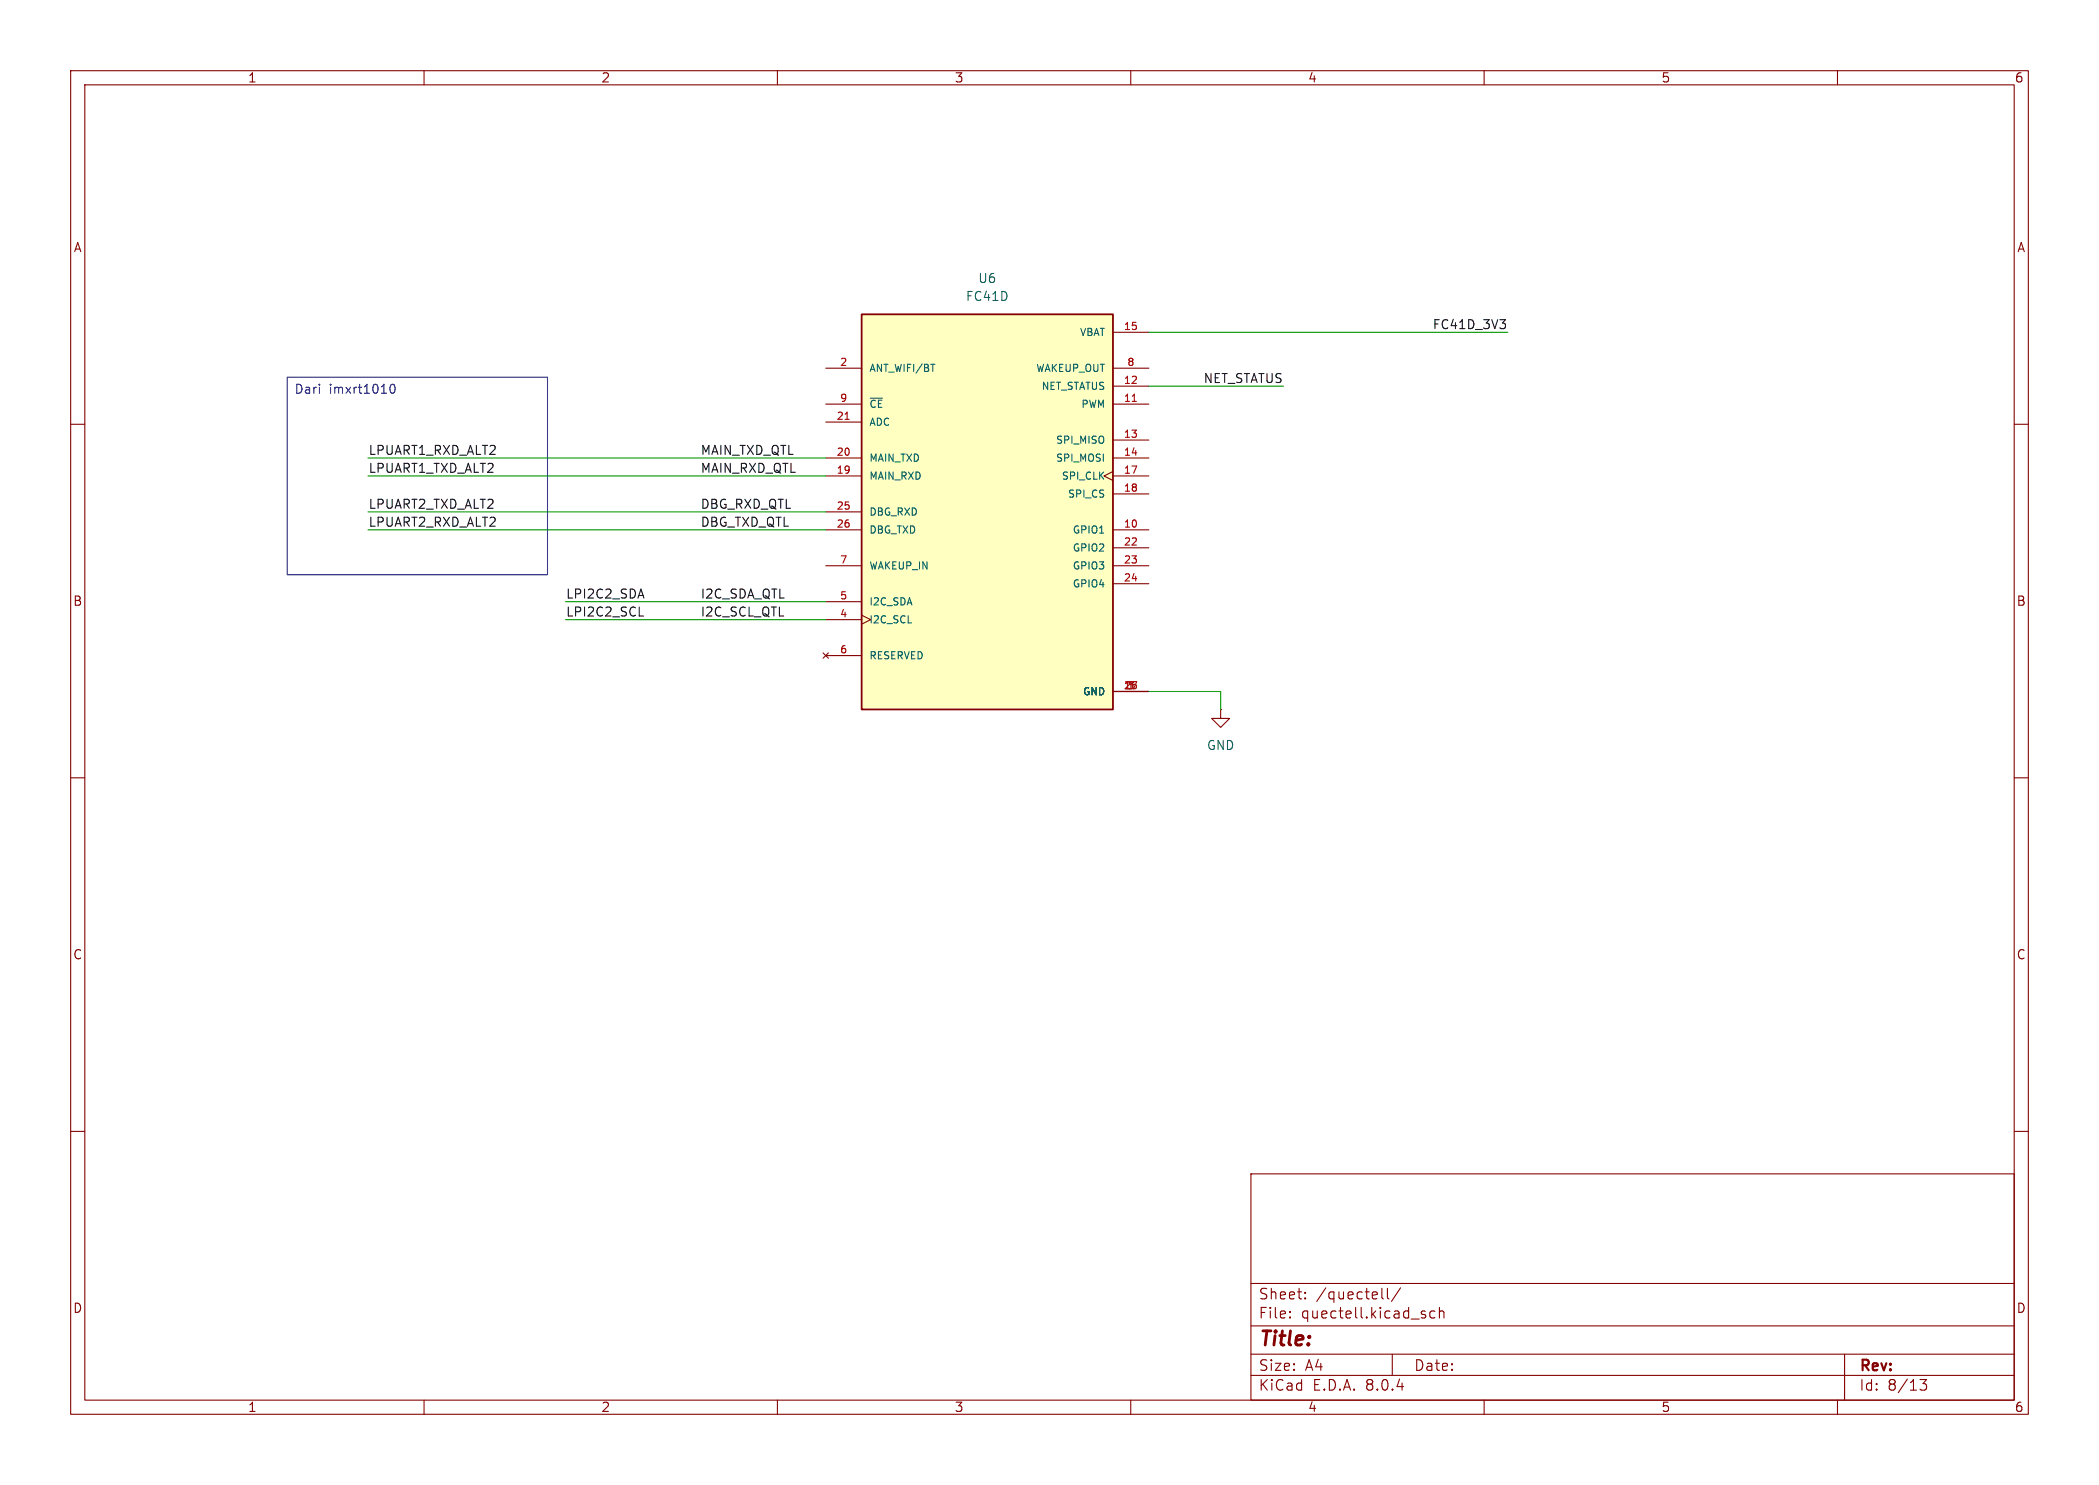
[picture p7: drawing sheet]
<svg xmlns="http://www.w3.org/2000/svg" width="297mm" height="210mm" viewBox="0 0 297 210" stroke-linecap="round" stroke-linejoin="round" font-family="sans-serif">
<g fill="none" stroke="#840000" stroke-width=".15">
<path d="M10 10h277v190h-277zM12 12h273v186h-273zM60 10v2M110 10v2M160 10v2M210 10v2M260 10v2M10 60h2M285 60h2M10 110h2M285 110h2M10 160h2"/>
<path d="M285 160h2M177 166h108v32h-108zM60 198v2M110 198v2M160 198v2M177 194.5h108M177 191.5h108M177 187.5h108M177 181.5h108M182.5 186.3h.1l-.1 .1M182.5 186.3v.1M182.5 185.5v.1"/>
<path d="M182.5 185.5h.1l-.1 .1M184.7 183.6v.1M184.7 183.6h-.1l.1 .1M184.7 182.8v.1M184.7 182.8h-.1l.1 .1M195.5 182.2v1.3l.2 .2M196.3 182.2v1.3l.2 .2M197 191.5v3M198.2 182.1l-1.3 2M203 185.5l-.4-.1-.3 .3v.4l.2 .2 .1 .1 .4-.1M203.7 185.5a.37 .37 0 0 1 .6 .1v.8M203.7 184.9v1.5"/>
<path d="M210 198v2M260 198v2M261 191.5v6.5M271.7 195.1h.9l-.5 .6a.41 .41 0 0 1 .5 .3v.3l-.1 .2-.2 .1-.6-.1"/>
</g>
<path d="M121.9 44.5h35.6v55.8h-35.6z" fill="#ffffc2"/>
<path d="M121.9 44.5h35.6v55.8h-35.6z" fill="none" stroke="#840000" stroke-width=".25"/>
<g fill="none" stroke="#840000" stroke-width=".15">
<path d="M116.8 57.2h5.1M116.8 52.1h5.1M116.8 59.7h5.1M157.5 57.2h5.1M157.5 54.6h5.1M157.5 47h5.1M157.5 52.1h5.1M116.8 74.9h5.1M116.8 64.8h5.1M116.8 67.3h5.1M116.8 72.4h5.1M157.5 66.7l-1.3 .6 1.3 .6"/>
<path d="M157.5 74.9h5.1M157.5 62.2h5.1M157.5 64.8h5.1M157.5 67.3h5.1M157.5 69.9h5.1M157.5 77.5h5.1M116.5 92.3l.7 .8M116.8 80h5.1M116.8 87.6h5.1M116.8 85.1h5.1M116.8 92.7h5.1M117.2 92.3l-.7 .8"/>
<path d="M121.9 87l1.3 .6-1.3 .7M157.5 97.8h5.1M157.5 80h5.1M157.5 82.6h5.1M172.7 100.3v1.3h1.3l-1.3 1.3-1.3-1.3h1.3M172.7 100.3h.1"/>
</g>
<path d="M119.6 59.3h.6M160.2 56.8h.6" fill="none" stroke="#a90000" stroke-width=".15"/>
<path d="M123.1 56.3h1.8M131.7 51.5h.6" fill="none" stroke="#006464" stroke-width=".15"/>
<path d="M212.2 45.2h.8l-.4 .5M212.9 45.8l.1 .1v.3l-.1 .2M90.5 87.1h.6" fill="none" stroke="#0f0f0f" stroke-width=".15"/>
<path d="M40.6 53.3h36.9v28h-36.9zM55.4 54.4l.1-.1a.69 .69 0 0 1 .3 1.2l-.2 .1a.68 .68 0 0 1-.3-1.1z" fill="none" stroke="#0000c2" stroke-width=".15"/>
<path d="M162.6 47h50.8M162.6 54.6h19M52.1 74.9h64.7M52.1 64.8h64.7M52.1 72.4h64.7M52.1 67.3h64.7M80 87.6h36.8M80 85.1h36.8M162.6 97.8h10.1v2.5" fill="none" stroke="#009600" stroke-width=".15"/>
<text font-size="2.8" fill="#840000" x="178" y="190.9">Title:</text>
<g font-size="2.1" fill="#840000">
<text x="178" y="184">Sheet:</text>
<text x="186.2" y="184">/quectell/</text>
<text x="178" y="186.7">File:</text>
<text x="184.1" y="186.7">quectell.kicad_sch</text>
<text x="178" y="196.9">KiCad</text>
<text x="178" y="194.1">Size:</text>
<text x="184.7" y="194.1">A4</text>
<text x="185.7" y="196.9">E.D.A.</text>
<text x="193.3" y="196.9">8.0.4</text>
<text x="200" y="194.1">Date:</text>
<text x="263" y="194.3">Rev:</text>
<text x="263" y="196.9">Id:</text>
<text x="267.1" y="196.9">8/13</text>
</g>
<g font-size="1.8" fill="#840000">
<text x="35" y="11.9">1</text>
<text x="85" y="11.9">2</text>
<text x="135" y="11.9">3</text>
<text x="185" y="11.9">4</text>
<text x="235" y="11.9">5</text>
<text x="285" y="11.9">6</text>
<text x="10.3" y="35.9">A</text>
<text x="285.3" y="35.9">A</text>
<text x="10.3" y="85.9">B</text>
<text x="285.3" y="85.9">B</text>
<text x="10.3" y="135.9">C</text>
<text x="285.3" y="135.9">C</text>
<text x="10.3" y="185.9">D</text>
<text x="285.3" y="185.9">D</text>
<text x="35" y="199.9">1</text>
<text x="85" y="199.9">2</text>
<text x="135" y="199.9">3</text>
<text x="185" y="199.9">4</text>
<text x="235" y="199.9">5</text>
<text x="285" y="199.9">6</text>
</g>
<g font-size="1.8" fill="#006464">
<text x="138.3" y="40.2">U6</text>
<text x="136.6" y="42.8">FC41D</text>
<text x="170.7" y="106.3">GND</text>
</g>
<g font-size="1.8" fill="#0f0f0f">
<text x="202.6" y="46.6">FC41D_3V3</text>
<text x="170.2" y="54.3">NET_STATUS</text>
<text x="52.1" y="64.4">LPUART1_RXD_ALT2</text>
<text x="99.1" y="64.4">MAIN_TXD_QTL</text>
<text x="52.1" y="67">LPUART1_TXD_ALT2</text>
<text x="99.1" y="67">MAIN_RXD_QTL</text>
<text x="52.1" y="72">LPUART2_TXD_ALT2</text>
<text x="52.1" y="74.6">LPUART2_RXD_ALT2</text>
<text x="99.1" y="72">DBG_RXD_QTL</text>
<text x="99.1" y="74.6">DBG_TXD_QTL</text>
<text x="80" y="84.7">LPI2C2_SDA</text>
<text x="80" y="87.3">LPI2C2_SCL</text>
<text x="99.1" y="84.7">I2C_SDA_QTL</text>
<text x="99.1" y="87.3">I2C_SCL_QTL</text>
</g>
<g font-size="1.8" fill="#0000c2">
<text x="41.6" y="56">Dari</text>
<text x="46.6" y="56">imxrt1010</text>
</g>
<g font-size="1.4" fill="#006464">
<text x="152.7" y="47.7">VBAT</text>
<text x="122.9" y="52.8">ANT_WIFI/BT</text>
<text x="146.5" y="52.8">WAKEUP_OUT</text>
<text x="122.9" y="57.9">~{CE}</text>
<text x="147.3" y="55.3">NET_STATUS</text>
<text x="152.9" y="57.9">PWM</text>
<text x="122.9" y="65.5">MAIN_TXD</text>
<text x="122.9" y="60.4">ADC</text>
<text x="149.3" y="63">SPI_MISO</text>
<text x="149.3" y="65.5">SPI_MOSI</text>
<text x="122.9" y="68">MAIN_RXD</text>
<text x="150.1" y="68">SPI_CLK</text>
<text x="151" y="70.6">SPI_CS</text>
<text x="122.9" y="73.1">DBG_RXD</text>
<text x="122.9" y="75.7">DBG_TXD</text>
<text x="151.7" y="75.7">GPIO1</text>
<text x="122.9" y="80.7">WAKEUP_IN</text>
<text x="151.7" y="78.2">GPIO2</text>
<text x="151.7" y="80.7">GPIO3</text>
<text x="151.7" y="83.3">GPIO4</text>
<text x="122.9" y="88.4">I2C_SCL</text>
<text x="122.9" y="85.8">I2C_SDA</text>
<text x="122.9" y="93.4">RESERVED</text>
<text x="153.1" y="98.5">GND</text>
</g>
<g font-size="1.4" fill="#a90000">
<text x="158.9" y="46.7">15</text>
<text x="118.8" y="51.8">2</text>
<text x="159.4" y="51.8">8</text>
<text x="118.3" y="59.4">21</text>
<text x="118.8" y="56.9">9</text>
<text x="158.9" y="56.9">11</text>
<text x="158.9" y="54.4">12</text>
<text x="118.3" y="64.5">20</text>
<text x="158.9" y="62">13</text>
<text x="158.9" y="64.5">14</text>
<text x="118.3" y="67.1">19</text>
<text x="158.9" y="67.1">17</text>
<text x="158.9" y="69.6">18</text>
<text x="118.3" y="72.1">25</text>
<text x="118.3" y="74.7">26</text>
<text x="158.9" y="74.7">10</text>
<text x="158.9" y="77.2">22</text>
<text x="118.8" y="79.8">7</text>
<text x="158.9" y="79.8">23</text>
<text x="158.9" y="82.3">24</text>
<text x="118.8" y="87.4">4</text>
<text x="118.8" y="84.8">5</text>
<text x="118.8" y="92.5">6</text>
<text x="158.9" y="97.5">16</text>
<text x="159.4" y="97.5">1</text>
<text x="159.4" y="97.5">3</text>
</g>
</svg>
